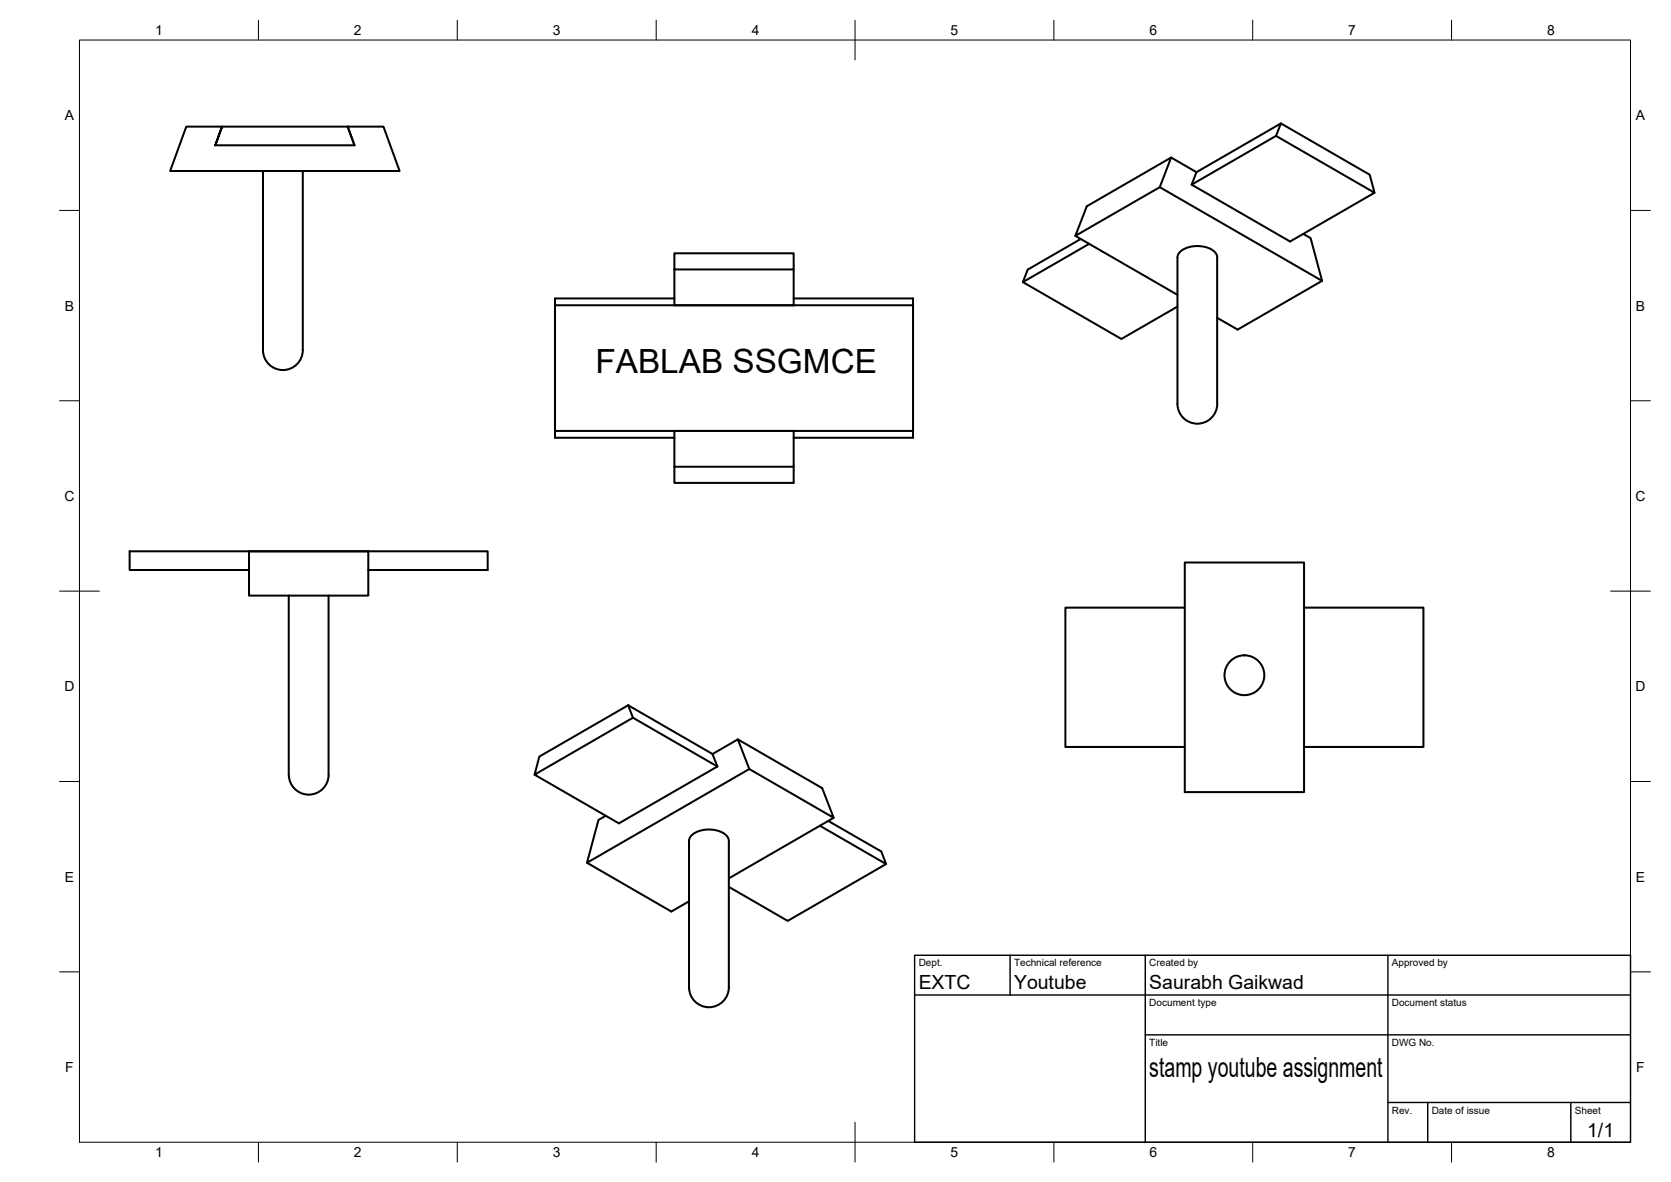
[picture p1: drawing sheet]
<svg xmlns="http://www.w3.org/2000/svg" width="420mm" height="297mm" viewBox="0 0 420 297" stroke-linecap="round" stroke-linejoin="round" font-family="sans-serif">
<!-- layer: Visible -->
<g fill="none" stroke="#000" stroke-width=".51">
<path d="M54.1 36.5l1.7-4.7h40.6l4.1 11.2h-57.7l4-11.2h9l-1.7 4.7h35l-1.7-4.7 1.7 4.7M294.5 39.6l-2.9 7.4M322.1 31l-1.3 3.1M66.1 43v45a5 5 0 0 0 5 5 5 5 0 0 0 5-5v-45M270.4 59.3l25.7 14.8M299.6 46.4l1.2-3.1-6.3-3.7-21.2 12.2-2.9 7.5 21.2-12.3 40.8 23.6M299.6 46.4l21.2-12.3 24.8 14.3-21.2 12.3zM300.8 43.3l21.3-12.3 22.3 12.9 1.2 4.5M327.7 58.8l1.8 1 2.9 10.8-21.2 12.2-5.2-2.9M139.6 76.7v31.6h90v1.7h-30M169.6 63.7h30v4h-30zM169.6 75h-30v1.7h90v31.6"/>
<path d="M169.6 67.7v9h30v-9M199.6 75h30v1.7M271.7 60.1l-13.3 7.7-1.2 3.1M273.9 61.3l-16.7 9.6 24.8 14.3 14.1-8.1M296.9 63.1a7.1 7.1 0 0 1 8.8 .5l.4 1.1v36.8a5 5 0 0 1-5 5 5 5 0 0 1-5-5v-36.8l.1-.6zM139.6 108.3v1.7h30M169.6 108.3h30v9h-30zM169.6 117.3v4.1h30v-4.1M62.6 138.5h30v11.2h-30zM62.6 143.2h-30v-4.7h90v4.7h-30M72.6 149.7v45a5 5 0 0 0 5 5 5 5 0 0 0 5-5M82.6 149.7v45"/>
<path d="M297.9 141.4h30v57.7h-30zM297.9 152.7h-30v35h30M327.9 152.7h30v35h-30M157.9 177.2l-22.3 12.9-1.2 4.6M157.9 177.2l1.3 3.2M157.9 177.2l21.3 12.3M134.4 194.7l24.8-14.3 21.2 12.2-24.8 14.3zM179.2 189.5l1.2 3.1M185.5 185.8l21.2 12.3 2.9 7.4-21.2-12.2zM185.5 185.8l-6.3 3.7M188.4 193.3l-40.8 23.5M152.3 205l-1.8 1.1-2.9 10.7 21.2 12.3 4.4-2.6"/>
<path d="M174.1 209.7a7.1 7.1 0 0 1 8.8 .5l.4 1.1v36.8a5 5 0 0 1-5 5 5 5 0 0 1-5.1-5v-36.8l.2-.5zM206.1 207.5l16.7 9.6-24.7 14.3-14.8-8.5M208.3 206.3l13.3 7.7 1.2 3.1M209.6 205.5l-26.3 15.2"/>
<circle cx="312.9" cy="169.7" r="5"/>
</g>
<!-- layer: BORDER -->
<g fill="none" stroke="#000" stroke-width=".25">
<path d="M20 10.1h390v276.9h-390zM65 5.1v5M115 5.1v5M165 5.1v5M215 5.1v10M265 5.1v5M315 5.1v5M365 5.1v5M15 52.9h5M410 52.9h5M15 100.7h5M410 100.7h5"/>
<path d="M15 148.6h10M405 148.6h10M15 196.4h5M410 196.4h5M15 244.2h5M410 244.2h5M65 287v5M115 287v5M165 287v5M215 282.1v9.9M265 287v5M315 287v5"/>
<path d="M365 287v5"/>
</g>
<!-- layer: TITLEBLOCK -->
<path d="M230 240.1h180v46.9h-180zM230 250h180M254 240.1v9.9M288 240.1v46.9M349 240.1v46.9M288 260.1h122M349 277.1h61M359 277.1v9.9M395 277.1v9.9" fill="none" stroke="#000" stroke-width=".36"/>
<text font-size="8.4" x="149.7" y="93.7">FABLAB SSGMCE</text>
<text font-size="7" x="289" y="270.6">stamp youtube assignment</text>
<g font-size="4.9">
<text x="231" y="248.5">EXTC</text>
<text x="255" y="248.5">Youtube</text>
<text x="289" y="248.5">Saurabh Gaikwad</text>
<text x="399.1" y="285.7">1/1</text>
</g>
<g font-size="3.5">
<text x="39" y="8.8">1</text>
<text x="89" y="8.8">2</text>
<text x="139" y="8.8">3</text>
<text x="189" y="8.8">4</text>
<text x="239" y="8.8">5</text>
<text x="289" y="8.8">6</text>
<text x="339" y="8.8">7</text>
<text x="389" y="8.8">8</text>
<text x="16.3" y="30.2">A</text>
<text x="411.3" y="30.2">A</text>
<text x="16.3" y="78">B</text>
<text x="411.3" y="78">B</text>
<text x="16.2" y="125.9">C</text>
<text x="411.2" y="125.9">C</text>
<text x="16.2" y="173.7">D</text>
<text x="411.2" y="173.7">D</text>
<text x="16.3" y="221.6">E</text>
<text x="411.3" y="221.6">E</text>
<text x="16.4" y="269.4">F</text>
<text x="411.4" y="269.4">F</text>
<text x="39" y="290.8">1</text>
<text x="89" y="290.8">2</text>
<text x="139" y="290.8">3</text>
<text x="189" y="290.8">4</text>
<text x="239" y="290.8">5</text>
<text x="289" y="290.8">6</text>
<text x="339" y="290.8">7</text>
<text x="389" y="290.8">8</text>
</g>
<g font-size="2.5">
<text x="231" y="242.9">Dept.</text>
<text x="255" y="242.9">Technical reference</text>
<text x="289" y="242.9">Created by</text>
<text x="350" y="242.9">Approved by</text>
<text x="289" y="252.8">Document type</text>
<text x="350" y="252.8">Document status</text>
<text x="289" y="262.9">Title</text>
<text x="350" y="262.9">DWG No.</text>
<text x="350" y="279.9">Rev.</text>
<text x="360" y="279.9">Date of issue</text>
<text x="396" y="279.9">Sheet</text>
</g>
</svg>
